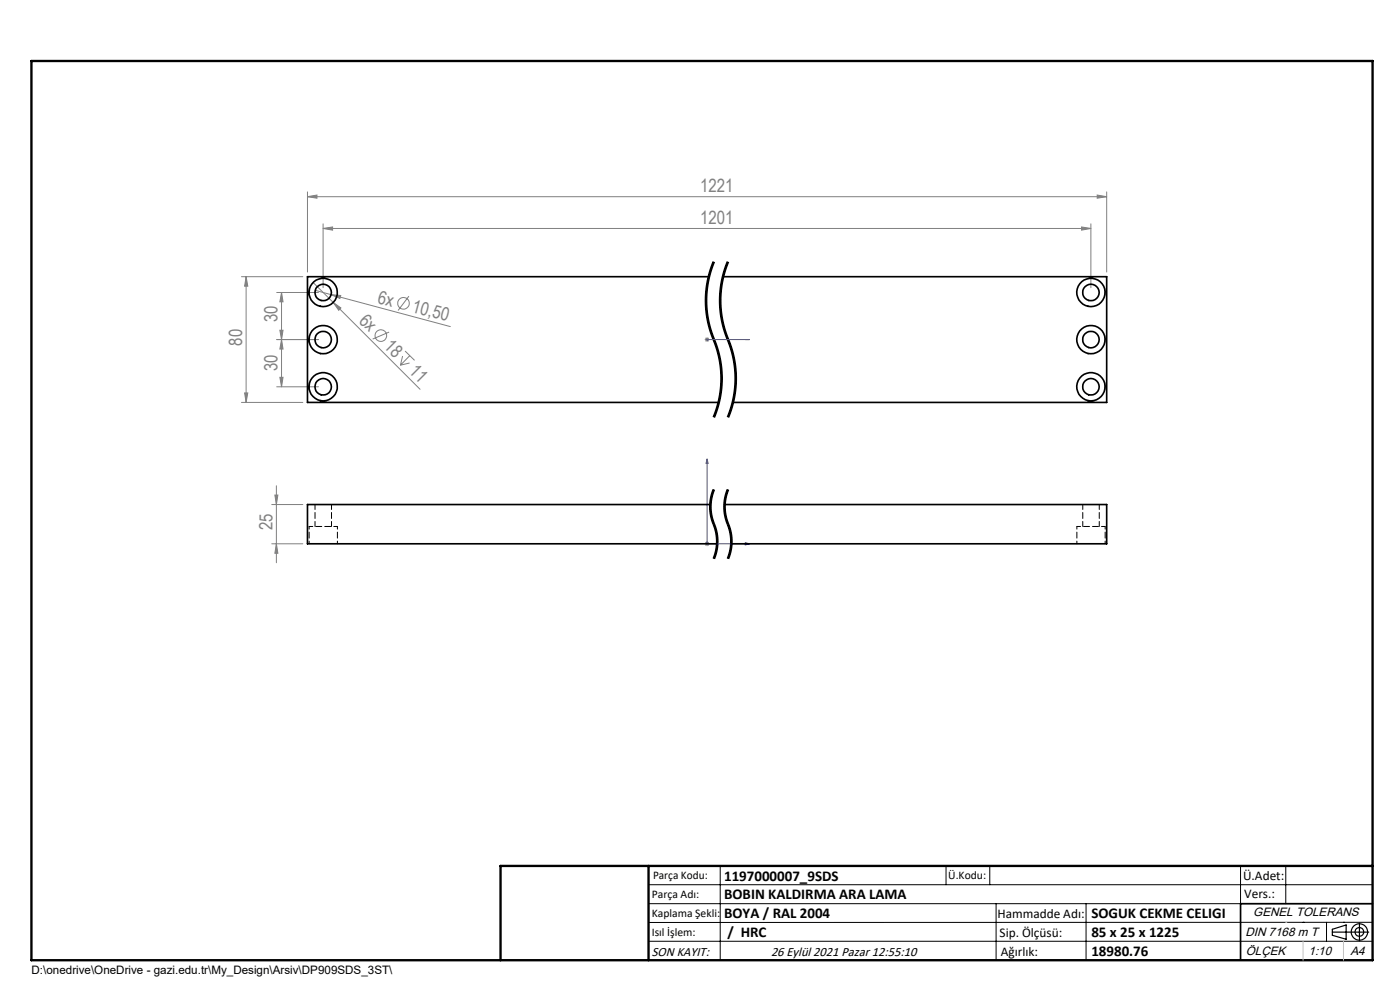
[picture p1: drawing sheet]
<svg xmlns="http://www.w3.org/2000/svg" width="297mm" height="210mm" viewBox="0 0 297 210" stroke-linecap="round" stroke-linejoin="round" font-family="sans-serif">
<g fill="none" stroke="#808080" stroke-width=".21">
<path d="M51.2 58.7h13M52.2 58.7l.4 2h-.7zM52.2 58.7v26.7M65.2 41.7l2-.3v.6zM65.2 40.7v17M65.2 41.7h169.6M66.4 59.9l4.3 4.3M68.5 48.5l2.1-.4v.7zM68.5 47.5v13.5M68.5 48.5h162.9M229.4 48.1l2 .4-2 .3zM231.4 47.5v13.5"/>
<path d="M232.8 41.4l2 .3-2 .3zM234.8 40.7v17M58.7 72h8.9M58.7 62h8.9M59.4 70.1h.6l-.3 1.9zM59.7 62v20M59.7 72l.3 2h-.6zM59.7 62l.3 2h-.6zM66.9 61.6l3.3 .9M70.2 62.5l2.1 .2-.2 .6zM70.2 62.5l25.3 6.8M70.7 64.2l1.6 1.1-.4 .5z"/>
<path d="M70.7 64.2l18.4 18.4M82.5 70.4l-3.4 1.5M85.4 75.5l-.5 2M85.9 74.5l2 1.9M86.7 62.8l-2.2 3.1M86.9 77l-2 .5M86.9 75.5l-2 2M149.5 72h1M149.6 71.7l.8 .7M150 71.5v1M150.4 71.7l-.8 .7M51.2 85.4h13"/>
<path d="M51.9 83.4h.7l-.4 2zM58.7 82h8.9M59.4 80h.6l-.3 2zM57.6 115.3h6.6M57.6 107h6.6M58.3 105h.6l-.3 2zM58.6 103v16.4M58.6 115.3l.3 2.1h-.6zM149.5 115.3h1M149.6 115l.8 .7M150 114.9v.9M150.4 115l-.8 .7"/>
<circle cx="80.8" cy="71.2" r="1.23"/>
<circle cx="85.6" cy="64.3" r="1.23"/>
</g>
<path d="M151.4 103.8a9.5 9.5 0 0 0 0 7.4M151.4 111.2a9.5 9.5 0 0 1 0 7.3M154.4 103.8a9.5 9.5 0 0 0 0 7.4M154.4 111.2a9.5 9.5 0 0 1 0 7.3" fill="none" stroke="#000" stroke-width=".21" stroke-dasharray="6.3 1.3 1.3 1.3" stroke-dashoffset="4.5" stroke-linecap="butt"/>
<g fill="none" stroke="#000" stroke-width=".21">
<path d="M150.2 58.7l-.4 2M150.4 59.4l-.2 1.4M150.8 56.7l-.6 2M151.3 55.4l-.5 1.3M151.4 55.5a21.9 21.9 0 0 0 .5 17.8 21.5 21.5 0 0 1-.5 15.2M151.6 55.6l-1.2 3.8M153.2 58.7l-.4 2M153.4 59.4l-.2 1.4M153.6 57.4l-.4 1.3M153.8 56.7l-.2 .7M154.3 55.4l-.5 1.3M154.4 55.5a21.9 21.9 0 0 0 .5 17.8 21.5 21.5 0 0 1-.5 15.2"/>
<path d="M154.6 55.6l-1.2 3.8M149.7 65.5l.4 2.7M149.8 60.7l-.2 2.7 .1 2.1M150.1 68.2l.3 1.3M150.2 60.7l-.2 2.1a21.3 21.3 0 0 0 .6 6M150.4 69.5l1.7 5.1 .7 3.3M150.6 68.8l.9 2.8M151.5 71.6l.1 .4zM151.6 72l.5 1.2M152.1 73.2l.2 .7M152.3 73.9a21.6 21.6 0 0 1 0 12.8M152.7 65.5l.4 2.7"/>
<path d="M152.8 77.9l.1 1.4M152.8 60.7l-.2 2 .1 2.8M152.9 79.3v2M153 64.8l.1 1.3M153 62.8v2M153.1 68.2l.3 1.3M153.1 66.1l.5 2.7M153.1 61.4l-.1 1.4M153.2 60.7l-.1 .7M153.4 69.5l.2 .7M153.6 68.8l.3 1.3a25.1 25.1 0 0 1 2.4 10.5l-.1 1.4a21.6 21.6 0 0 1-1.4 6M153.6 70.2l.2 .6"/>
<path d="M153.8 70.8a21.8 21.8 0 0 1 .5 17.7M151.8 88l-.2 .6M152.1 87.3l-.3 .7M152.3 86.7l-.2 .6M152.8 82.6l-.7 3.3-.8 2.6M152.9 81.3l-.1 1.3M154.8 88l-.2 .6M150.9 108.6l.3 1.3M151 104.6a9.7 9.7 0 0 0 0 5.8M151 110.4l.8 2.5 .2 2.2M151 106l-.1 2.6M151.1 104.2l-.1 .4"/>
<path d="M151.2 109.9l.1 .4M151.2 105.1l-.2 .9M151.3 103.8l-.2 .4M151.3 110.3l.2 .6M151.3 104.7l-.1 .4M151.4 103.8a9.9 9.9 0 0 0 .3 8.2 9.5 9.5 0 0 1-.3 6.5M151.5 110.9l.1 .2zM151.6 103.9l-.3 .8M151.6 111.1l.4 1.3M152 115.1l-.2 1.7-.5 1.7M152 117.3l-.4 1.3M152 112.4l.1 .4"/>
<path d="M152.1 116.9l-.1 .4M152.1 112.8l.2 1.8-.2 2.3M153.8 105.1l-.3 2.2 .3 2.7M153.8 110l.2 .4M153.9 108.6l.4 1.7M154 104.6l-.2 .4M154 110.4l.7 2.1M154 106l-.1 2.6M154.1 104.2l-.1 .4M154.2 105.1l-.2 .9M154.3 103.8l-.2 .4M154.3 110.3l.8 2.5"/>
<path d="M154.3 104.7l-.1 .4M154.4 103.8a9.9 9.9 0 0 0 .3 8.2 9.5 9.5 0 0 1-.3 6.5M154.6 103.9l-.3 .8M154.7 112.5l.3 2.6M154.7 117.2l-.4 1.3M155 115.1l-.3 2.1M155.1 116.9l-.5 1.7M155.1 112.8a9.7 9.7 0 0 1 0 4.1M137.6 187.7h153.6M137.6 191.7h153.6M137.6 199.7h153.6M152.8 183.7v20"/>
<path d="M200.7 183.7v4M210 183.7v4M211.3 191.7v12M230.4 191.7v12M263.2 183.7v20M272.8 183.7v8M276.4 195.6h.1M281.4 195.6v4.1M285 195.6h.1M291.2 195.6l-153.6 .1"/>
</g>
<path d="M151.4 55.5a21.5 21.5 0 0 0 0 16.5M154.4 55.5a21.5 21.5 0 0 0 0 16.5M151.4 72a21.5 21.5 0 0 1 0 16.5M154.4 72a21.5 21.5 0 0 1 0 16.5" fill="none" stroke="#000" stroke-width=".21" stroke-dasharray="6.3 1.3 1.3 1.3" stroke-dashoffset="-.2" stroke-linecap="butt"/>
<g fill="none" stroke="#000" stroke-width=".25">
<path d="M282.6 197.7h7.8M282.6 197.1l3-.9v3l-3-.8zM288.4 195.8v3.8M106.2 203.7h185"/>
<circle cx="288.4" cy="197.7" r="1.74"/>
<circle cx="288.4" cy="197.7" r=".93"/>
</g>
<path d="M149.8 72h.4zM150 72h.1M150 72h9M159 72h-.9h.9M150 97.4l.2 .9h-.4zM150 97.4v17.9h9M158.1 115.1l.9 .2-.9 .3z" fill="none" stroke="#00f" stroke-width=".21"/>
<path d="M291.2 191.7h-28v12" fill="none" stroke="#000" stroke-width=".35"/>
<path d="M6.7 12.9h284.5v190.8h-284.5zM137.6 183.7v20M291.2 183.7h-185v20" fill="none" stroke="#000" stroke-width=".5"/>
<path d="M276.4 199.7v4M285 199.7v4" fill="none" stroke="#c0c0c0" stroke-width=".21"/>
<path d="M272.8 195.6h.1" fill="none" stroke="#c0c0c0" stroke-width=".25"/>
<g fill="#00f">
<path d="M158.1 72h.9zM149.8 72h.4z"/>
<path d="M158.1 115.1l.9 .2-.9 .3zM150 97.4l.2 .9h-.4z"/>
</g>
<g fill="#808080">
<path d="M70.7 64.2l1.6 1.1-.4 .5z"/>
<path d="M70.2 62.5l2.1 .2-.2 .6z"/>
<path d="M65.2 41.7l2-.3v.6zM232.8 41.4l2 .3-2 .3zM68.5 48.5l2.1-.4v.7zM229.4 48.1l2 .4-2 .3z"/>
<path d="M51.9 83.4h.7l-.4 2zM52.2 58.7l.4 2h-.7z"/>
<path d="M59.7 72l.3 2h-.6zM59.4 80h.6l-.3 2zM58.3 105h.6l-.3 2zM58.6 115.3l.3 2.1h-.6z"/>
<path d="M59.7 62l.3 2h-.6zM59.4 70.1h.6l-.3 1.9z"/>
</g>
<g fill="none" stroke="#000" stroke-width=".35">
<path d="M150.4 58.7h-85.2v26.7h87.2M153.4 58.7h81.4v26.7h-79.3M150.7 107h-85.5v8.3h86.9M153.7 107h81.1v8.3h-79.7"/>
<circle cx="68.6" cy="72" r="1.75"/>
<circle cx="68.6" cy="62" r="1.75"/>
<circle cx="68.6" cy="72.1" r="3"/>
<circle cx="68.6" cy="62" r="3"/>
<circle cx="231.4" cy="72" r="1.75"/>
<circle cx="231.4" cy="62" r="1.75"/>
<circle cx="231.4" cy="72.1" r="3"/>
<circle cx="231.4" cy="62" r="3"/>
<circle cx="68.6" cy="82" r="1.75"/>
<circle cx="68.6" cy="82" r="3"/>
<circle cx="231.4" cy="82.1" r="1.75"/>
<circle cx="231.4" cy="82" r="3"/>
</g>
<path d="M71.6 111.7h-6M234.5 111.7h-6" fill="none" stroke="#000" stroke-width=".21" stroke-dasharray="1.3 .6" stroke-dashoffset=".5"/>
<path d="M65.6 111.7v3.6M71.6 115.3v-3.6M228.5 111.7v3.6M234.5 115.3v-3.6" fill="none" stroke="#000" stroke-width=".21" stroke-dasharray="1.3 .6" stroke-dashoffset=".7"/>
<path d="M66.8 107v4.7M70.3 111.7v-4.7M229.7 107v4.7M233.2 111.7v-4.7" fill="none" stroke="#000" stroke-width=".21" stroke-dasharray="1.3 .6" stroke-dashoffset=".2"/>
<g font-size="3.9" fill="#808080">
<text x="148.5" y="40.8">1221</text>
<text x="148.5" y="47.6">1201</text>
<text x="80" y="64.2" transform="rotate(15 80 64.2)">6x</text>
<text x="58.9" y="68.3" transform="rotate(-90 58.9 68.3)">30</text>
<text x="76" y="68.2" transform="rotate(45 76 68.2)">6x</text>
<text x="87.2" y="66.1" transform="rotate(15 87.2 66.1)">10,50</text>
<text x="51.4" y="73.3" transform="rotate(-90 51.4 73.3)">80</text>
<text x="81.3" y="73.5" transform="rotate(45 81.3 73.5)">18</text>
<text x="58.9" y="78.7" transform="rotate(-90 58.9 78.7)">30</text>
<text x="86.6" y="78.8" transform="rotate(45 86.6 78.8)">11</text>
<text x="57.8" y="112.4" transform="rotate(-90 57.8 112.4)">25</text>
</g>
<g font-size="3.2">
<text x="153.6" y="190.8">BOBIN KALDIRMA ARA LAMA</text>
<text x="153.6" y="186.8">1197000007_9SDS</text>
<text x="153.6" y="194.8">BOYA / RAL 2004</text>
<text x="231.5" y="194.8">SOGUK CEKME CELIGI</text>
<text x="154.3" y="198.8">/ HRC</text>
<text x="231.5" y="198.7">85 x 25 x 1225</text>
<text x="231.5" y="202.8">18980.76</text>
</g>
<g font-size="2.8">
<text x="263.7" y="186.7">Ü.Adet:</text>
<text x="263.9" y="190.5">Vers.:</text>
<text x="211.6" y="194.8">Hammadde Adı:</text>
<text x="138.3" y="202.8">SON KAYIT:</text>
<text x="163.6" y="202.8">26 Eylül 2021 Pazar 12:55:10</text>
<text x="212.1" y="198.7">Sip. Ölçüsü:</text>
<text x="212.3" y="202.7">Ağırlık:</text>
</g>
<g font-size="2.6">
<text x="265.9" y="194.4">GENEL TOLERANS</text>
<text x="264.2" y="198.5">DIN 7168 m T</text>
<text x="264.3" y="202.6">ÖLÇEK</text>
<text x="277.6" y="202.6">1:10</text>
<text x="286.5" y="202.6">A4</text>
</g>
<g font-size="2.5">
<text x="138.3" y="190.5">Parça Adı:</text>
<text x="138.5" y="186.5">Parça Kodu:</text>
<text x="201.2" y="186.5">Ü.Kodu:</text>
<text x="138.3" y="194.5">Kaplama Şekli:</text>
<text x="138.3" y="198.6">Isıl İşlem:</text>
<text x="6.7" y="206.7">D:\onedrive\OneDrive - gazi.edu.tr\My_Design\Arsiv\DP909SDS_3ST\</text>
</g>
</svg>
